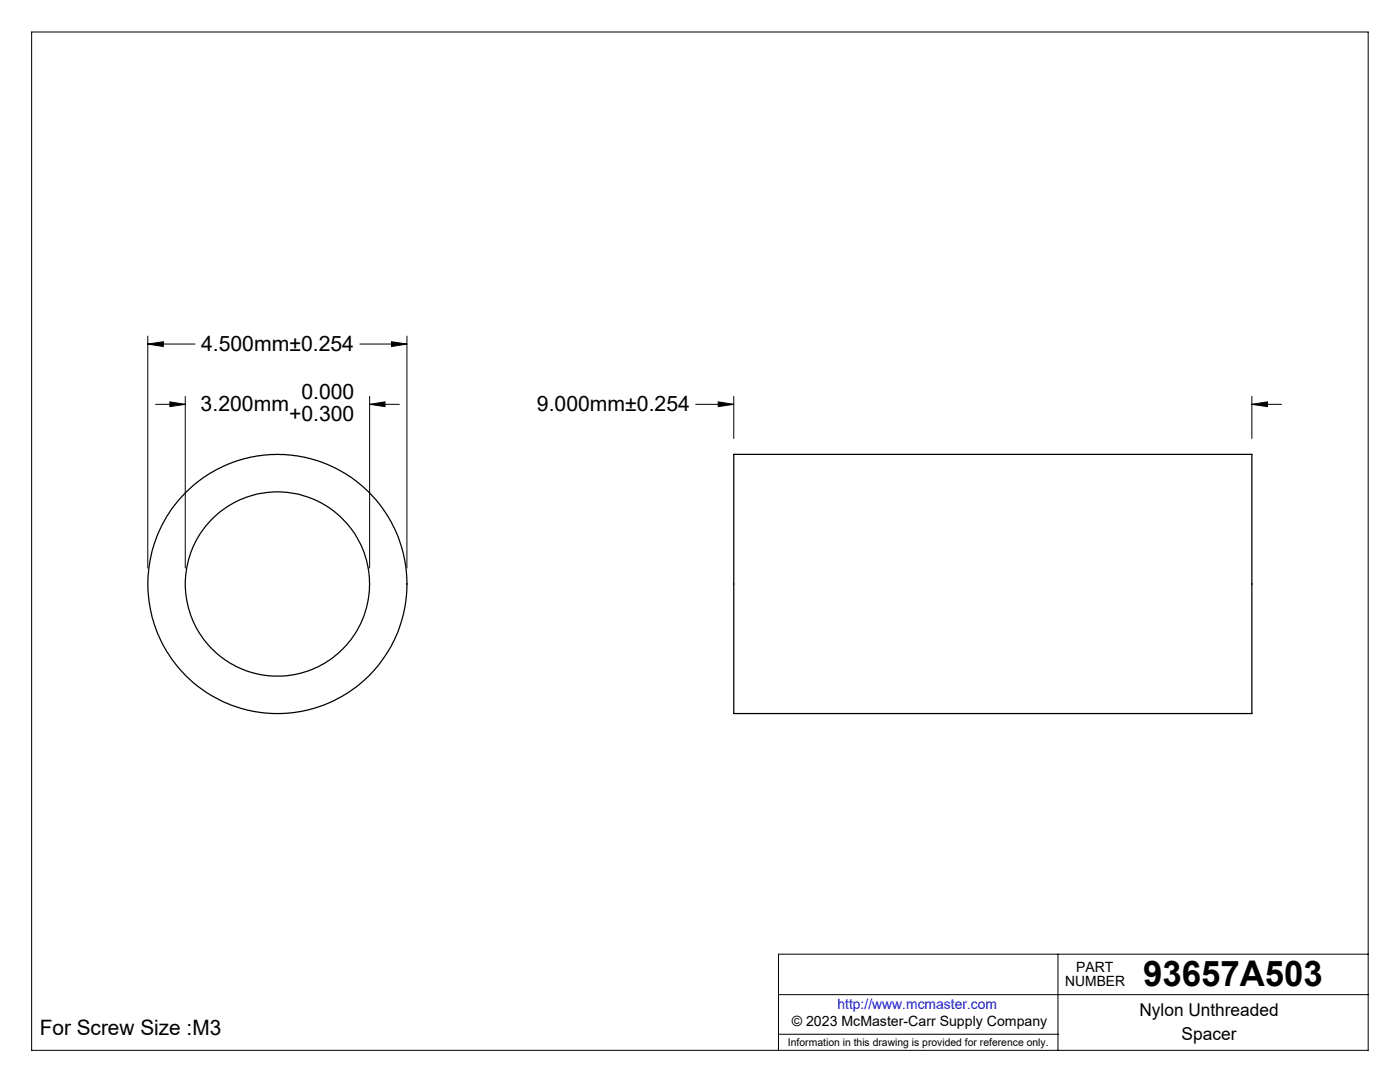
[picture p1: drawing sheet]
<svg xmlns="http://www.w3.org/2000/svg" width="279mm" height="216mm" viewBox="0 0 279 216" stroke-linecap="round" stroke-linejoin="round" font-family="sans-serif">
<g fill="none" stroke="#000" stroke-width=".2">
<path d="M6.3 6.4h266.7v203.2h-266.7zM29.5 68.7l3.1-.5v.9zM29.5 67.1v46.2M29.5 68.7h9.4M37 79.1v34.2M71.8 68.7h9.4M73.8 79.1v34.2M78.1 68.2l3.1 .5-3.1 .4zM81.2 67.1v46.2M146.4 79.1v8.4M249.8 79.1v8.4M31 80.7h6"/>
<path d="M33.9 80.2l3.1 .5-3.1 .4zM73.8 80.7l3-.5v.9zM73.8 80.7h5.9M138.9 80.7h7.5M143.3 80.2l3.1 .5-3.1 .4zM249.8 80.7l3.1-.5v.9zM249.8 80.7h6M155.4 198.5h117.6M211.1 190.4v19.2M273 190.4h-117.6v19.2M155.4 206.4h55.7"/>
</g>
<path d="M29.5 68.7l3.1-.5v.9zM78.1 68.2l3.1 .5-3.1 .4zM33.9 80.2l3.1 .5-3.1 .4zM73.8 80.7l3-.5v.9zM249.8 80.7l3.1-.5v.9zM143.3 80.2l3.1 .5-3.1 .4z" fill="#000"/>
<g fill="none" stroke="#000" stroke-width=".25">
<path d="M146.4 90.7h103.4v51.7h-103.4z"/>
<circle cx="55.4" cy="116.5" r="25.8"/>
<circle cx="55.4" cy="116.5" r="18.4"/>
</g>
<text font-size="7.1" x="228.1" y="196.8">93657A503</text>
<g font-size="4.2">
<text x="40.1" y="70.1">4.500mm±0.254</text>
<text x="40" y="82">3.200mm</text>
<text x="57.7" y="83.9">+0.300</text>
<text x="60.2" y="79.7">0.000</text>
<text x="107.2" y="82.1">9.000mm±0.254</text>
<text x="7.9" y="206.5">For Screw Size :M3</text>
</g>
<g font-size="3.5">
<text x="227.4" y="202.8">Nylon Unthreaded</text>
<text x="235.8" y="207.5">Spacer</text>
</g>
<g font-size="2.8">
<text x="212.6" y="196.8">NUMBER</text>
<text x="214.8" y="194">PART</text>
<text x="158" y="204.8">© 2023 McMaster-Carr Supply Company</text>
</g>
<text font-size="2.8" fill="#00f" x="167.1" y="201.4">http://www.mcmaster.com</text>
<text font-size="2.1" x="157.3" y="208.6">Information in this drawing is provided for reference only.</text>
</svg>
